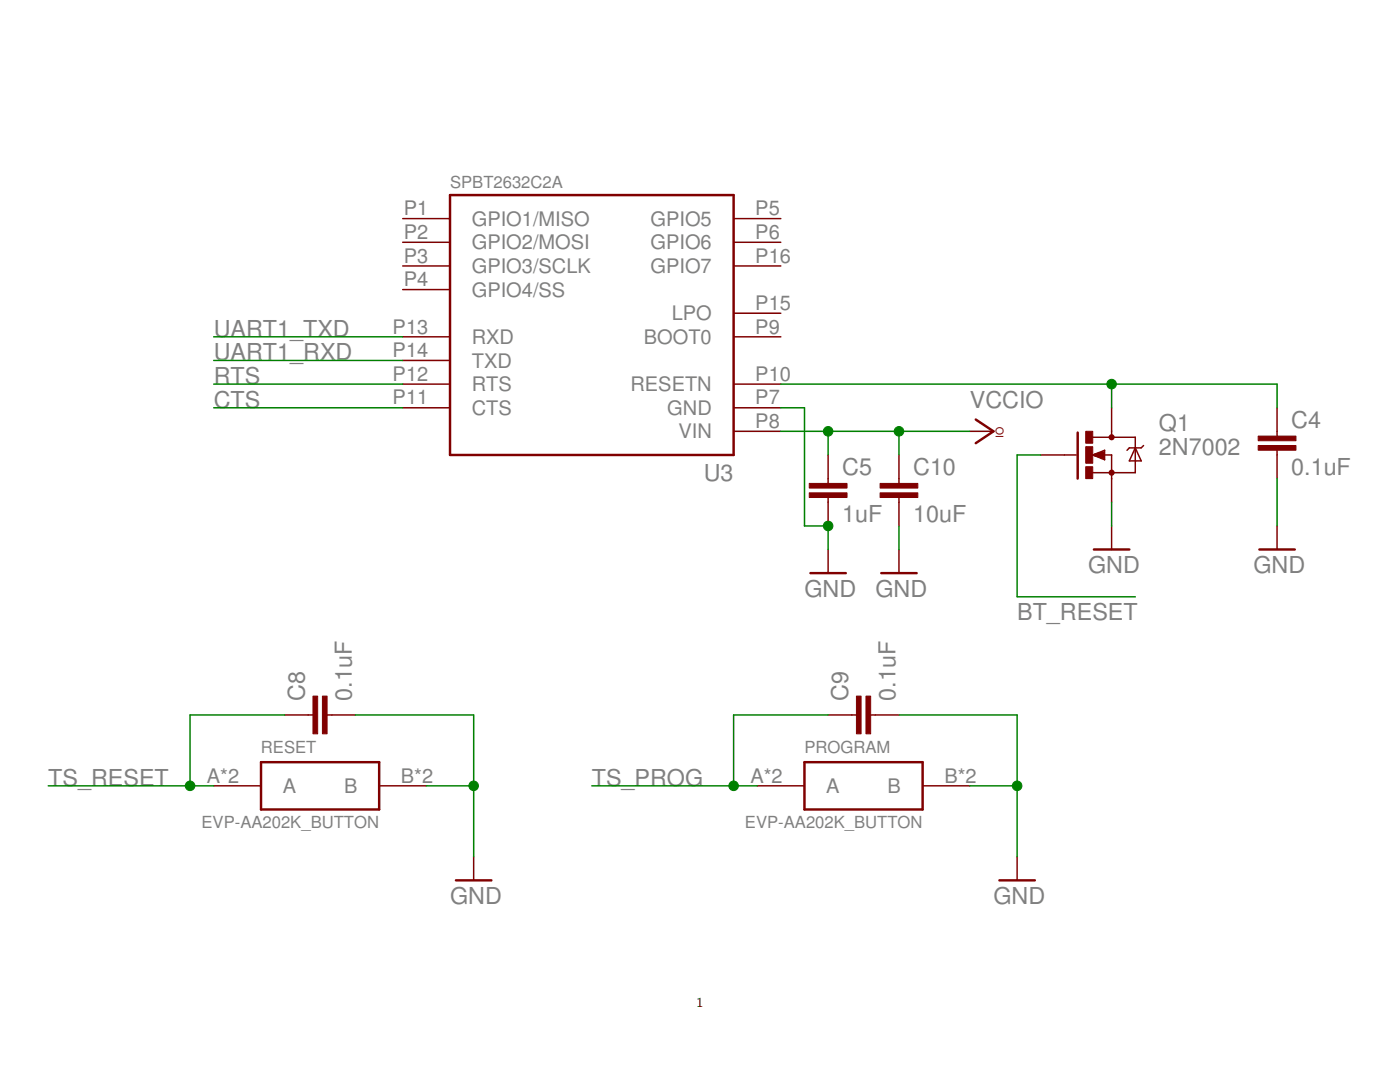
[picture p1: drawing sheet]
<svg xmlns="http://www.w3.org/2000/svg" width="279mm" height="216mm" viewBox="0 0 279 216" stroke-linecap="round" stroke-linejoin="round" font-family="sans-serif">
<path d="M89.8 38.9h56.6v51.9h-56.6zM194.7 83.7l3.6 2.4-3.6 2.3M215.1 86.3v9.2M161.7 114.4h7.1M175.9 114.4h7M218.3 109.6h7.1M251.3 109.6h7.1M52.1 152.1h23.6v9.4h-23.6zM160.5 152.1h23.6v9.4h-23.6zM91 175.7h7.1M199.5 175.7h7" fill="none" stroke="#800000" stroke-width=".49"/>
<g fill="none" stroke="#800000" stroke-width=".3">
<path d="M80.4 43.6h9.4M80.4 48.3h9.4M80.4 53.1h9.4M80.4 57.8h9.4M146.4 43.6h9.4M146.4 48.3h9.4M146.4 53.1h9.4M80.4 67.2h9.4M80.4 71.9h9.4M80.4 76.6h9.4M146.4 67.2h9.4M146.4 76.6h9.4"/>
<path d="M146.4 62.5h9.4M80.4 81.4h9.4M146.4 81.4h9.4M146.4 86.1h9.4M165.3 90.8v5.7M165.3 99.3v5.6M179.4 90.8v5.7M179.4 99.3v5.6M193.6 86.1h4.7M207.7 90.8h7.1M218.1 90.8l2.4-.9v1.8zM218.1 87.2h8.5v7.1h-8.5"/>
<path d="M220.2 90.8h1.6v9.4M221.8 81.4v5.8M226.6 89.4l1.2 2.6h-2.4zM228.2 88.9l-.4 .5h-2.4l-.5 .5M254.9 81.4v5.6M254.9 89.9v5.6M165.3 109.6v4.8M179.4 109.6v4.8M221.8 104.9v4.7M254.9 104.9v4.7M42.7 156.8h9.4M56.8 142.7h5.7"/>
<path d="M65.3 142.7h5.7M75.7 156.8h9.4M151.1 156.8h9.4M165.3 142.7h5.6M173.8 142.7h5.6M184.1 156.8h9.5M94.5 171v4.7M203 171v4.7"/>
</g>
<path d="M220.2 90.3l-1.7 .5 1.7 .5v-.5h-.5" fill="none" stroke="#800000" stroke-width=".57"/>
<g fill="none" stroke="#800000" stroke-width=".76">
<circle cx="221.8" cy="94.3" r=".23"/>
<circle cx="221.8" cy="87.2" r=".23"/>
</g>
<g fill="#800000" stroke="#800000" stroke-width=".2">
<path d="M216.7 93.1h1.4v2.4h-1.4z"/>
<path d="M216.7 86.1h1.4v2.3h-1.4z"/>
<path d="M216.7 89.1h1.4v3.3h-1.4z"/>
<path d="M251.1 88.9h7.5v.9h-7.5z"/>
<path d="M251.1 87h7.5v.9h-7.5z"/>
<path d="M161.5 98.3h7.5v1h-7.5z"/>
<path d="M161.5 96.5h7.5v.9h-7.5z"/>
<path d="M64.3 138.9h1v7.5h-1z"/>
<path d="M62.5 138.9h.9v7.5h-.9z"/>
<path d="M172.8 138.9h1v7.5h-1z"/>
<path d="M170.9 138.9h1v7.5h-1z"/>
<path d="M175.6 98.3h7.6v1h-7.6z"/>
<path d="M175.6 96.5h7.6v.9h-7.6z"/>
</g>
<g fill="none" stroke="#008000" stroke-width=".3">
<path d="M42.7 67.2h37.7M42.7 71.9h37.7M42.7 76.6h37.7M155.8 76.6h99.1v4.8M221.8 76.6v4.8M42.7 81.4h37.7M155.8 81.4h4.7v23.5h4.8v4.7M155.8 86.1h37.8M165.3 86.1v4.7M179.4 86.1v4.7M207.7 90.8h-4.7v28.3h23.6M254.9 95.5v9.4"/>
<path d="M179.4 104.9v4.7M221.8 100.2v4.7M9.6 156.8h33.1M56.8 142.7h-18.9v14.1M71 142.7h23.5v28.3M85.1 156.8h9.4M118.1 156.8h33M165.3 142.7h-18.9v14.1M179.4 142.7h23.6v28.3M193.6 156.8h9.4"/>
</g>
<g fill="#008000" stroke="#008000" stroke-width=".2">
<circle cx="165.3" cy="104.9" r=".95"/>
<circle cx="94.5" cy="156.8" r=".95"/>
<circle cx="203" cy="156.8" r=".95"/>
<circle cx="221.8" cy="76.6" r=".95"/>
<circle cx="37.9" cy="156.8" r=".95"/>
<circle cx="146.4" cy="156.8" r=".95"/>
<circle cx="165.3" cy="86.1" r=".95"/>
<circle cx="179.4" cy="86.1" r=".95"/>
</g>
<g font-size="4.7" fill="#808080">
<text x="42.7" y="67.2">UART1_TXD</text>
<text x="42.7" y="71.9">UART1_RXD</text>
<text x="42.7" y="76.6">RTS</text>
<text x="42.7" y="81.4">CTS</text>
<text x="193.6" y="81.4">VCCIO</text>
<text x="231.3" y="86.1">Q1</text>
<text x="257.7" y="85.4">C4</text>
<text x="140.5" y="96">U3</text>
<text x="168.1" y="94.8">C5</text>
<text x="182.2" y="94.8">C10</text>
<text x="231.3" y="90.8">2N7002</text>
<text x="257.7" y="94.8">0.1uF</text>
<text x="168.1" y="104.2">1uF</text>
<text x="182.2" y="104.2">10uF</text>
<text x="160.5" y="119.1">GND</text>
<text x="174.7" y="119.1">GND</text>
<text x="217.1" y="114.4">GND</text>
<text x="250.2" y="114.4">GND</text>
<text x="203" y="123.8">BT_RESET</text>
<text x="60.8" y="139.8" transform="rotate(-90 60.8 139.8)">C8</text>
<text x="70.2" y="139.8" transform="rotate(-90 70.2 139.8)">0.1uF</text>
<text x="169.3" y="139.8" transform="rotate(-90 169.3 139.8)">C9</text>
<text x="178.7" y="139.8" transform="rotate(-90 178.7 139.8)">0.1uF</text>
<text x="9.6" y="156.8">TS_RESET</text>
<text x="118.1" y="156.8">TS_PROG</text>
<text x="89.8" y="180.4">GND</text>
<text x="198.3" y="180.4">GND</text>
</g>
<g font-size="4" fill="#808080">
<text x="80.6" y="43">P1</text>
<text x="80.6" y="47.7">P2</text>
<text x="94.1" y="45">GPIO1/MISO</text>
<text x="129.8" y="45.1">GPIO5</text>
<text x="150.7" y="43">P5</text>
<text x="150.7" y="47.7">P6</text>
<text x="80.6" y="52.4">P3</text>
<text x="94.1" y="49.8">GPIO2/MOSI</text>
<text x="129.8" y="49.8">GPIO6</text>
<text x="150.7" y="52.4">P16</text>
<text x="80.6" y="57.1">P4</text>
<text x="94.1" y="54.5">GPIO3/SCLK</text>
<text x="94.1" y="59.2">GPIO4/SS</text>
<text x="129.8" y="54.5">GPIO7</text>
<text x="134.1" y="63.9">LPO</text>
<text x="150.7" y="61.8">P15</text>
<text x="78.4" y="66.6">P13</text>
<text x="78.4" y="71.3">P14</text>
<text x="94.1" y="68.6">RXD</text>
<text x="128.5" y="68.6">BOOT0</text>
<text x="150.7" y="66.6">P9</text>
<text x="78.4" y="76">P12</text>
<text x="94.1" y="73.3">TXD</text>
<text x="150.7" y="76">P10</text>
<text x="78.4" y="80.7">P11</text>
<text x="94.1" y="78.1">RTS</text>
<text x="94.1" y="82.8">CTS</text>
<text x="125.8" y="78.1">RESETN</text>
<text x="133.2" y="82.8">GND</text>
<text x="150.7" y="80.7">P7</text>
<text x="135.4" y="87.5">VIN</text>
<text x="150.7" y="85.4">P8</text>
<text x="41.3" y="156.1">A*2</text>
<text x="56.4" y="158.2">A</text>
<text x="68.7" y="158.2">B</text>
<text x="80" y="156.1">B*2</text>
<text x="149.8" y="156.1">A*2</text>
<text x="164.9" y="158.2">A</text>
<text x="177.1" y="158.2">B</text>
<text x="188.5" y="156.1">B*2</text>
</g>
<g font-size="3.3" fill="#808080">
<text x="89.8" y="37.5">SPBT2632C2A</text>
<text x="52.1" y="150.2">RESET</text>
<text x="160.5" y="150.2">PROGRAM</text>
<text x="40.2" y="165.3">EVP-AA202K_BUTTON</text>
<text x="148.7" y="165.3">EVP-AA202K_BUTTON</text>
</g>
<text font-size="2.7" x="139" y="200.9">1</text>
<text font-size="2.1" fill="#800000" x="200.3" y="87.4" transform="rotate(-90 200.3 87.4)">IO</text>
</svg>
